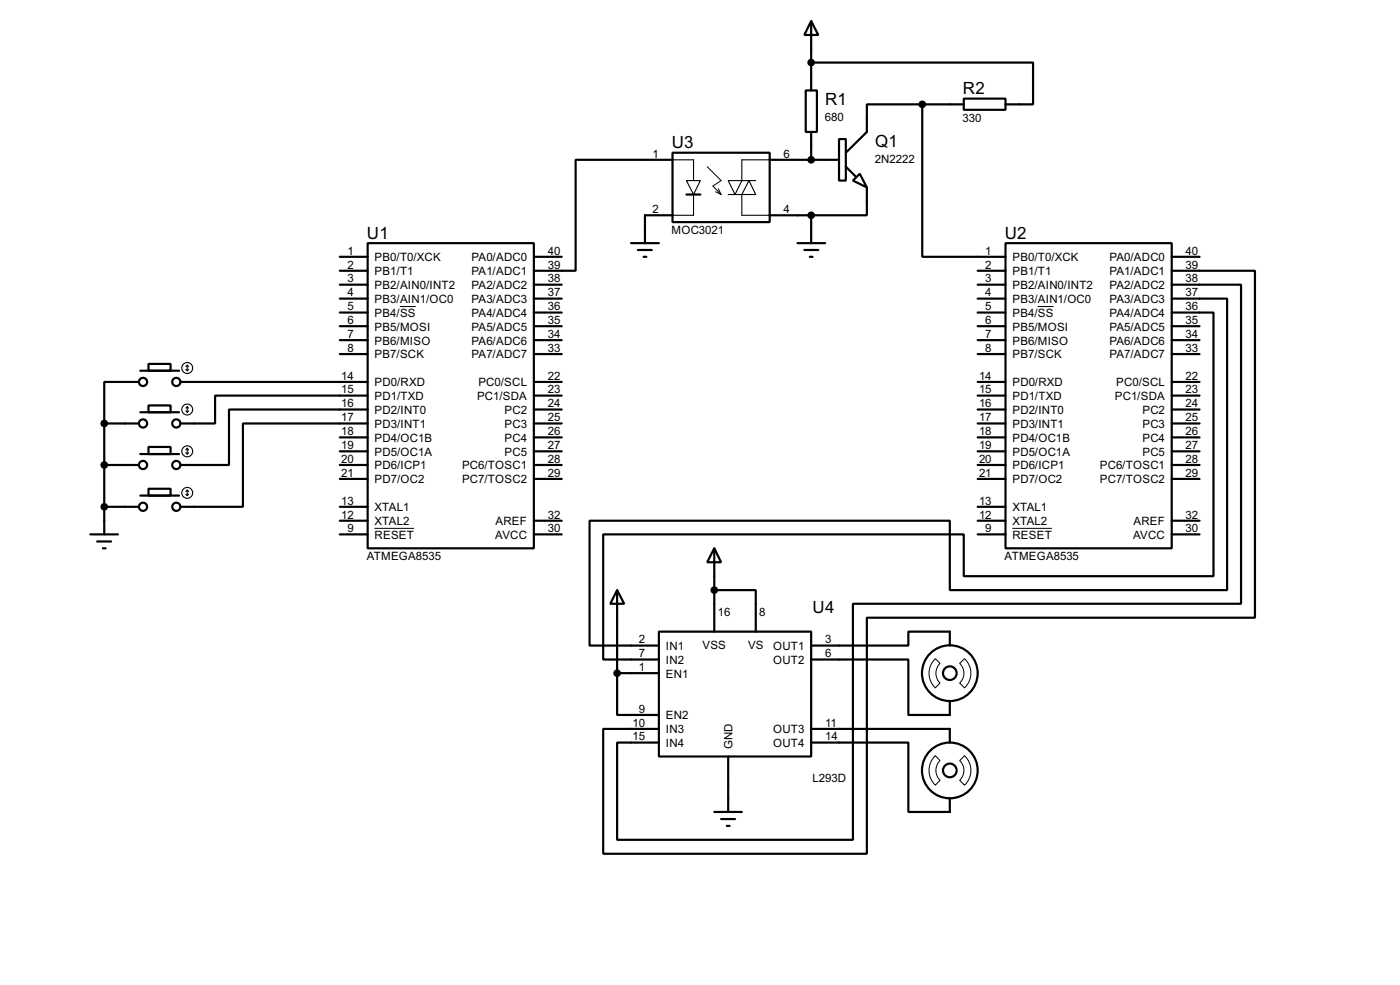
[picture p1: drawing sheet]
<svg xmlns="http://www.w3.org/2000/svg" width="256mm" height="180mm" viewBox="0 0 256 180" stroke-linecap="round" stroke-linejoin="round" font-family="sans-serif">
<g fill="none" stroke="#000" stroke-width=".4">
<path d="M147.6 16.6h2.1v7.6h-2.1zM148.6 3.9l1.3 2.5h-2.5zM148.6 11.5h40.7v7.6h-5.1M148.6 3.9v12.7M169 19.1h-10.2v5.1l-3.8 3.8M169 19.1v27.9h15.2M169 19.1h7.6M176.6 18.1h7.6v2h-7.6zM123.2 28h17.8v12.7h-17.8zM123.2 29.3h-17.7v20.3h-7.7M123.2 39.4h-5v5.1M125.8 35.6h2.5"/>
<path d="M141 39.4h7.6M141 29.3h12.7M148.6 24.2v5.1M148.6 39.4v5.1M153.7 25.5h1.3v7.6h-1.3zM155 30.5l1.8 1.8M156.3 33.1l1.2-1.3 1.3 2.5zM158.8 34.3v5.1h-10.2M62.3 59.7h5.1M62.3 57.2h5.1M62.3 54.7h5.1M62.3 52.1h5.1"/>
<path d="M62.3 49.6h5.1M62.3 47h5.1M67.4 44.5h30.4v55.9h-30.4zM97.8 59.7h5.1M97.8 57.2h5.1M97.8 54.7h5.1M97.8 52.1h5.1M97.8 47h5.1M115.6 44.5h5.1M116.9 45.8h2.5M117.9 47h.5M146.1 44.5h5.1"/>
<path d="M147.4 45.8h2.5M148.4 47h.5M179.1 59.7h5.1M179.1 57.2h5.1M179.1 54.7h5.1M179.1 52.1h5.1M179.1 49.6h5.1M184.2 44.5h30.5v55.9h-30.5zM214.7 54.7h10.1v53.3h-50.8v-12.7h-66v22.9h12.7M214.7 57.2h7.6v48.3h-45.7v-7.7h-66.1v22.9h10.2M214.7 49.6h15.2v63.5h-71.1v43.2h-48.3v-22.9h10.2M214.7 52.1h12.7v58.4h-71.1v43.2h-43.2v-17.8h7.6"/>
<path d="M214.7 59.7h5.1M214.7 47h5.1M19.1 77.5h6.4M19.1 77.5v20.3M25.5 69.9h-6.4v7.6M25.7 67.9h7.1M25.7 75.5h7.1M27.2 66.6h4.1v1.3h-4.1zM27.2 74.2h4.1v1.3h-4.1zM33.1 69.9h34.3M62.3 62.3h5.1M62.3 64.8h5.1"/>
<path d="M67.4 72.4h-28v5.1h-6.3M67.4 75h-25.4v10.1h-8.9M67.4 77.5h-22.9v15.3h-11.4M97.8 69.9h5.1M97.8 77.5h5.1M97.8 75h5.1M97.8 72.4h5.1M97.8 62.3h5.1M97.8 64.8h5.1M179.1 69.9h5.1M179.1 77.5h5.1M179.1 75h5.1"/>
<path d="M179.1 72.4h5.1M179.1 62.3h5.1M179.1 64.8h5.1M214.7 69.9h5.1M214.7 77.5h5.1M214.7 75h5.1M214.7 72.4h5.1M214.7 62.3h5.1M214.7 64.8h5.1M16.6 97.8h5M17.8 99.1h2.6M19.1 85.1h6.4"/>
<path d="M19.1 92.8h6.4M25.7 83.1h7.1M25.7 90.7h7.1M27.2 81.8h4.1v1.3h-4.1zM27.2 89.5h4.1v1.2h-4.1zM62.3 85.1h5.1M62.3 92.8h5.1M62.3 82.6h5.1M62.3 80.1h5.1M62.3 87.7h5.1M62.3 97.8h5.1M62.3 95.3h5.1"/>
<path d="M97.8 85.1h5.1M97.8 82.6h5.1M97.8 80.1h5.1M97.8 87.7h5.1M97.8 97.8h5.1M97.8 95.3h5.1M179.1 85.1h5.1M179.1 92.8h5.1M179.1 82.6h5.1M179.1 80.1h5.1M179.1 87.7h5.1M179.1 97.8h5.1"/>
<path d="M179.1 95.3h5.1M214.7 85.1h5.1M214.7 82.6h5.1M214.7 80.1h5.1M214.7 87.7h5.1M214.7 97.8h5.1M214.7 95.3h5.1M18.9 100.4h.5M113.1 108l1.3 2.5h-2.6zM113.1 108v15.2M120.7 115.6h27.9v22.9h-27.9zM130.9 100.4l1.2 2.5h-2.5z"/>
<path d="M130.9 108h7.6v7.6M130.9 100.4v15.2M148.6 118.2h17.8v-2.6h7.6v2.6M113.1 123.2v7.7h7.6M113.1 123.2h7.6M133.4 138.5v10.1M148.6 120.7h17.8v10.2h7.6v-2.6M148.6 135.9h17.8v12.7h7.6v-2.5M148.6 133.4h25.4v2.5M130.9 148.6h5M132.1 149.9h2.6M133.2 151.2h.5"/>
<circle cx="26.2" cy="69.9" r=".75"/>
<circle cx="26.2" cy="77.5" r=".75"/>
<circle cx="32.3" cy="69.9" r=".75"/>
<circle cx="32.3" cy="77.5" r=".75"/>
<circle cx="26.2" cy="92.8" r=".75"/>
<circle cx="26.2" cy="85.1" r=".75"/>
<circle cx="32.3" cy="92.8" r=".75"/>
<circle cx="32.3" cy="85.1" r=".75"/>
<circle cx="174" cy="123.2" r="5.1"/>
<circle cx="174" cy="123.2" r="1.25"/>
<circle cx="174" cy="141" r="5.1"/>
<circle cx="174" cy="141" r="1.25"/>
</g>
<path d="M129.6 30.5l2.5 2.6-1.5 1 1.5 1.5M131.1 35.1l1 .5M131.6 34.6l.5 1M73.3 56.1h2.9M190.1 56.1h2.9M68.6 96.7h7.3M185.5 96.7h7.2M171.4 120.6l.8 .8a2.54 2.54 0 0 0 0 3.6l-.8 .9a3.7 3.7 0 0 1 0-5.3zM171.4 138.3l.8 .9a2.54 2.54 0 0 0 0 3.6l-.8 .9a3.7 3.7 0 0 1 0-5.4zM175.8 121.4l.9-.8a3.7 3.7 0 0 1 0 5.3l-.9-.9a2.45 2.45 0 0 0 0-3.6zM175.8 139.2l.9-.9a3.7 3.7 0 0 1 0 5.4l-.9-.9a2.45 2.45 0 0 0 0-3.6z" fill="none" stroke="#000" stroke-width=".18"/>
<g fill="none" stroke="#000" stroke-width=".2">
<path d="M123.2 29.3h3.9v3.8M125.8 33.1h2.5l-1.2 2.5zM127.1 35.6v3.8h-3.9M133.4 33.1h2.5l-1.2 2.5zM133.4 35.6h2.5v3.8h5.1M137.2 33.1l1.3 2.5h-2.6zM141 29.3h-5.1v3.8h2.6M34.1 67.6l.2 .3M34.1 75.2l.2 .3M34.3 66.9v1M34.3 74.5v1M34.3 66.9l-.2 .2"/>
<path d="M34.3 66.9l.3 .2M34.3 74.5l-.2 .2M34.3 74.5l.3 .2M34.6 67.6l-.3 .3M34.6 75.2l-.3 .3M34.1 82.9l.2 .2M34.1 90.5l.2 .2M34.3 82.1v1M34.3 89.7v1M34.3 82.1l-.2 .3M34.3 82.1l.3 .3M34.3 89.7l-.2 .3"/>
<path d="M34.3 89.7l.3 .3M34.6 82.9l-.3 .2M34.6 90.5l-.3 .2"/>
<circle cx="34.3" cy="67.4" r="1"/>
<circle cx="34.3" cy="75" r="1"/>
<circle cx="34.3" cy="82.6" r="1"/>
<circle cx="34.3" cy="90.2" r="1"/>
</g>
<g fill="#000" stroke="#000" stroke-width=".4">
<circle cx="148.6" cy="11.5" r=".5"/>
<circle cx="168.9" cy="19.1" r=".5"/>
<circle cx="148.6" cy="39.4" r=".5"/>
<circle cx="148.6" cy="29.3" r=".5"/>
<circle cx="19.1" cy="77.5" r=".5"/>
<circle cx="19.1" cy="92.8" r=".5"/>
<circle cx="19.1" cy="85.1" r=".5"/>
<circle cx="130.8" cy="108" r=".5"/>
<circle cx="113" cy="123.2" r=".5"/>
</g>
<g font-size="3.5">
<text x="176.4" y="17.3">R2</text>
<text x="151.2" y="19.2">R1</text>
<text x="123.1" y="27.2">U3</text>
<text x="160.3" y="26.8">Q1</text>
<text x="67.2" y="43.7">U1</text>
<text x="184.1" y="43.7">U2</text>
<text x="148.9" y="112.3">U4</text>
</g>
<g font-size="2.4">
<text x="151.1" y="22.2">680</text>
<text x="176.4" y="22.3">330</text>
<text x="119.6" y="28.9">1</text>
<text x="143.6" y="28.9">6</text>
<text x="160.3" y="29.8">2N2222</text>
<text x="119.6" y="39">2</text>
<text x="143.6" y="39">4</text>
<text x="63.7" y="46.6">1</text>
<text x="68.6" y="47.8">PB0/T0/XCK</text>
<text x="86.4" y="47.8">PA0/ADC0</text>
<text x="100.4" y="46.6">40</text>
<text x="123" y="42.9">MOC3021</text>
<text x="180.5" y="46.6">1</text>
<text x="185.5" y="47.8">PB0/T0/XCK</text>
<text x="203.2" y="47.8">PA0/ADC0</text>
<text x="217.2" y="46.6">40</text>
<text x="63.7" y="51.7">3</text>
<text x="63.7" y="49.2">2</text>
<text x="68.6" y="52.9">PB2/AIN0/INT2</text>
<text x="68.6" y="50.4">PB1/T1</text>
<text x="86.4" y="52.9">PA2/ADC2</text>
<text x="86.4" y="50.4">PA1/ADC1</text>
<text x="100.4" y="51.7">38</text>
<text x="100.4" y="49.2">39</text>
<text x="180.5" y="51.7">3</text>
<text x="180.5" y="49.2">2</text>
<text x="185.5" y="52.9">PB2/AIN0/INT2</text>
<text x="185.5" y="50.4">PB1/T1</text>
<text x="203.2" y="52.9">PA2/ADC2</text>
<text x="203.2" y="50.4">PA1/ADC1</text>
<text x="217.2" y="51.7">38</text>
<text x="217.2" y="49.2">39</text>
<text x="63.7" y="59.3">6</text>
<text x="63.7" y="56.8">5</text>
<text x="63.7" y="54.3">4</text>
<text x="68.6" y="58">PB4/SS</text>
<text x="68.6" y="55.4">PB3/AIN1/OC0</text>
<text x="86.4" y="58">PA4/ADC4</text>
<text x="86.4" y="55.4">PA3/ADC3</text>
<text x="100.4" y="59.3">35</text>
<text x="100.4" y="56.8">36</text>
<text x="100.4" y="54.3">37</text>
<text x="180.5" y="59.3">6</text>
<text x="180.5" y="56.8">5</text>
<text x="180.5" y="54.3">4</text>
<text x="185.5" y="58">PB4/SS</text>
<text x="185.5" y="55.4">PB3/AIN1/OC0</text>
<text x="203.2" y="58">PA4/ADC4</text>
<text x="203.2" y="55.4">PA3/ADC3</text>
<text x="217.2" y="59.3">35</text>
<text x="217.2" y="56.8">36</text>
<text x="217.2" y="54.3">37</text>
<text x="63.7" y="61.9">7</text>
<text x="63.7" y="64.4">8</text>
<text x="68.6" y="63.1">PB6/MISO</text>
<text x="68.6" y="60.5">PB5/MOSI</text>
<text x="68.6" y="65.6">PB7/SCK</text>
<text x="86.4" y="63.1">PA6/ADC6</text>
<text x="86.4" y="60.5">PA5/ADC5</text>
<text x="86.4" y="65.6">PA7/ADC7</text>
<text x="100.4" y="61.9">34</text>
<text x="100.4" y="64.4">33</text>
<text x="180.5" y="61.9">7</text>
<text x="180.5" y="64.4">8</text>
<text x="185.5" y="63.1">PB6/MISO</text>
<text x="185.5" y="60.5">PB5/MOSI</text>
<text x="185.5" y="65.6">PB7/SCK</text>
<text x="203.2" y="63.1">PA6/ADC6</text>
<text x="203.2" y="60.5">PA5/ADC5</text>
<text x="203.2" y="65.6">PA7/ADC7</text>
<text x="217.2" y="61.9">34</text>
<text x="217.2" y="64.4">33</text>
<text x="62.5" y="72">15</text>
<text x="62.5" y="69.5">14</text>
<text x="68.6" y="70.7">PD0/RXD</text>
<text x="87.6" y="70.7">PC0/SCL</text>
<text x="100.4" y="72">23</text>
<text x="100.4" y="69.5">22</text>
<text x="179.4" y="72">15</text>
<text x="179.4" y="69.5">14</text>
<text x="185.5" y="70.7">PD0/RXD</text>
<text x="204.5" y="70.7">PC0/SCL</text>
<text x="217.2" y="72">23</text>
<text x="217.2" y="69.5">22</text>
<text x="62.5" y="77.1">17</text>
<text x="62.5" y="74.6">16</text>
<text x="68.6" y="75.8">PD2/INT0</text>
<text x="68.6" y="73.2">PD1/TXD</text>
<text x="87.4" y="73.2">PC1/SDA</text>
<text x="92.4" y="75.8">PC2</text>
<text x="100.4" y="77.1">25</text>
<text x="100.4" y="74.6">24</text>
<text x="179.4" y="77.1">17</text>
<text x="179.4" y="74.6">16</text>
<text x="185.5" y="75.8">PD2/INT0</text>
<text x="185.5" y="73.2">PD1/TXD</text>
<text x="204.2" y="73.2">PC1/SDA</text>
<text x="209.3" y="75.8">PC2</text>
<text x="217.2" y="77.1">25</text>
<text x="217.2" y="74.6">24</text>
<text x="62.5" y="82.2">19</text>
<text x="62.5" y="79.7">18</text>
<text x="68.6" y="83.4">PD5/OC1A</text>
<text x="68.6" y="80.8">PD4/OC1B</text>
<text x="68.6" y="78.3">PD3/INT1</text>
<text x="92.4" y="83.4">PC5</text>
<text x="92.4" y="80.8">PC4</text>
<text x="92.4" y="78.3">PC3</text>
<text x="100.4" y="82.2">27</text>
<text x="100.4" y="79.7">26</text>
<text x="179.4" y="82.2">19</text>
<text x="179.4" y="79.7">18</text>
<text x="185.5" y="83.4">PD5/OC1A</text>
<text x="185.5" y="80.8">PD4/OC1B</text>
<text x="185.5" y="78.3">PD3/INT1</text>
<text x="209.3" y="83.4">PC5</text>
<text x="209.3" y="80.8">PC4</text>
<text x="209.3" y="78.3">PC3</text>
<text x="217.2" y="82.2">27</text>
<text x="217.2" y="79.7">26</text>
<text x="62.5" y="84.7">20</text>
<text x="62.5" y="87.3">21</text>
<text x="68.6" y="85.9">PD6/ICP1</text>
<text x="68.6" y="88.5">PD7/OC2</text>
<text x="84.6" y="85.9">PC6/TOSC1</text>
<text x="84.6" y="88.5">PC7/TOSC2</text>
<text x="100.4" y="84.7">28</text>
<text x="100.4" y="87.3">29</text>
<text x="179.4" y="84.7">20</text>
<text x="179.4" y="87.3">21</text>
<text x="185.5" y="85.9">PD6/ICP1</text>
<text x="185.5" y="88.5">PD7/OC2</text>
<text x="201.5" y="85.9">PC6/TOSC1</text>
<text x="201.5" y="88.5">PC7/TOSC2</text>
<text x="217.2" y="84.7">28</text>
<text x="217.2" y="87.3">29</text>
<text x="62.5" y="92.4">13</text>
<text x="62.5" y="94.9">12</text>
<text x="68.6" y="93.6">XTAL1</text>
<text x="100.4" y="94.9">32</text>
<text x="179.4" y="92.4">13</text>
<text x="179.4" y="94.9">12</text>
<text x="185.5" y="93.6">XTAL1</text>
<text x="217.2" y="94.9">32</text>
<text x="63.7" y="97.4">9</text>
<text x="68.6" y="98.6">RESET</text>
<text x="68.6" y="96.1">XTAL2</text>
<text x="90.7" y="98.6">AVCC</text>
<text x="90.8" y="96.1">AREF</text>
<text x="100.4" y="97.4">30</text>
<text x="180.5" y="97.4">9</text>
<text x="185.5" y="98.6">RESET</text>
<text x="185.5" y="96.1">XTAL2</text>
<text x="207.6" y="98.6">AVCC</text>
<text x="207.6" y="96.1">AREF</text>
<text x="217.2" y="97.4">30</text>
<text x="67.2" y="102.6">ATMEGA8535</text>
<text x="184" y="102.6">ATMEGA8535</text>
<text x="131.5" y="112.7">16</text>
<text x="139.1" y="112.7">8</text>
<text x="117" y="117.8">2</text>
<text x="122" y="119">IN1</text>
<text x="128.7" y="118.9">VSS</text>
<text x="137" y="118.9">VS</text>
<text x="141.6" y="119">OUT1</text>
<text x="151.2" y="117.8">3</text>
<text x="117" y="120.3">7</text>
<text x="117" y="122.8">1</text>
<text x="122" y="121.5">IN2</text>
<text x="122" y="124">EN1</text>
<text x="141.6" y="121.5">OUT2</text>
<text x="151.2" y="120.3">6</text>
<text x="117" y="130.5">9</text>
<text x="122" y="131.7">EN2</text>
<text x="115.9" y="133">10</text>
<text x="115.9" y="135.5">15</text>
<text x="122" y="134.2">IN3</text>
<text x="122" y="136.7">IN4</text>
<text x="134.2" y="137.2" transform="rotate(-90 134.2 137.2)">GND</text>
<text x="141.6" y="134.2">OUT3</text>
<text x="141.6" y="136.7">OUT4</text>
<text x="151.2" y="133">11</text>
<text x="151.2" y="135.5">14</text>
<text x="148.8" y="143.2">L293D</text>
</g>
</svg>
